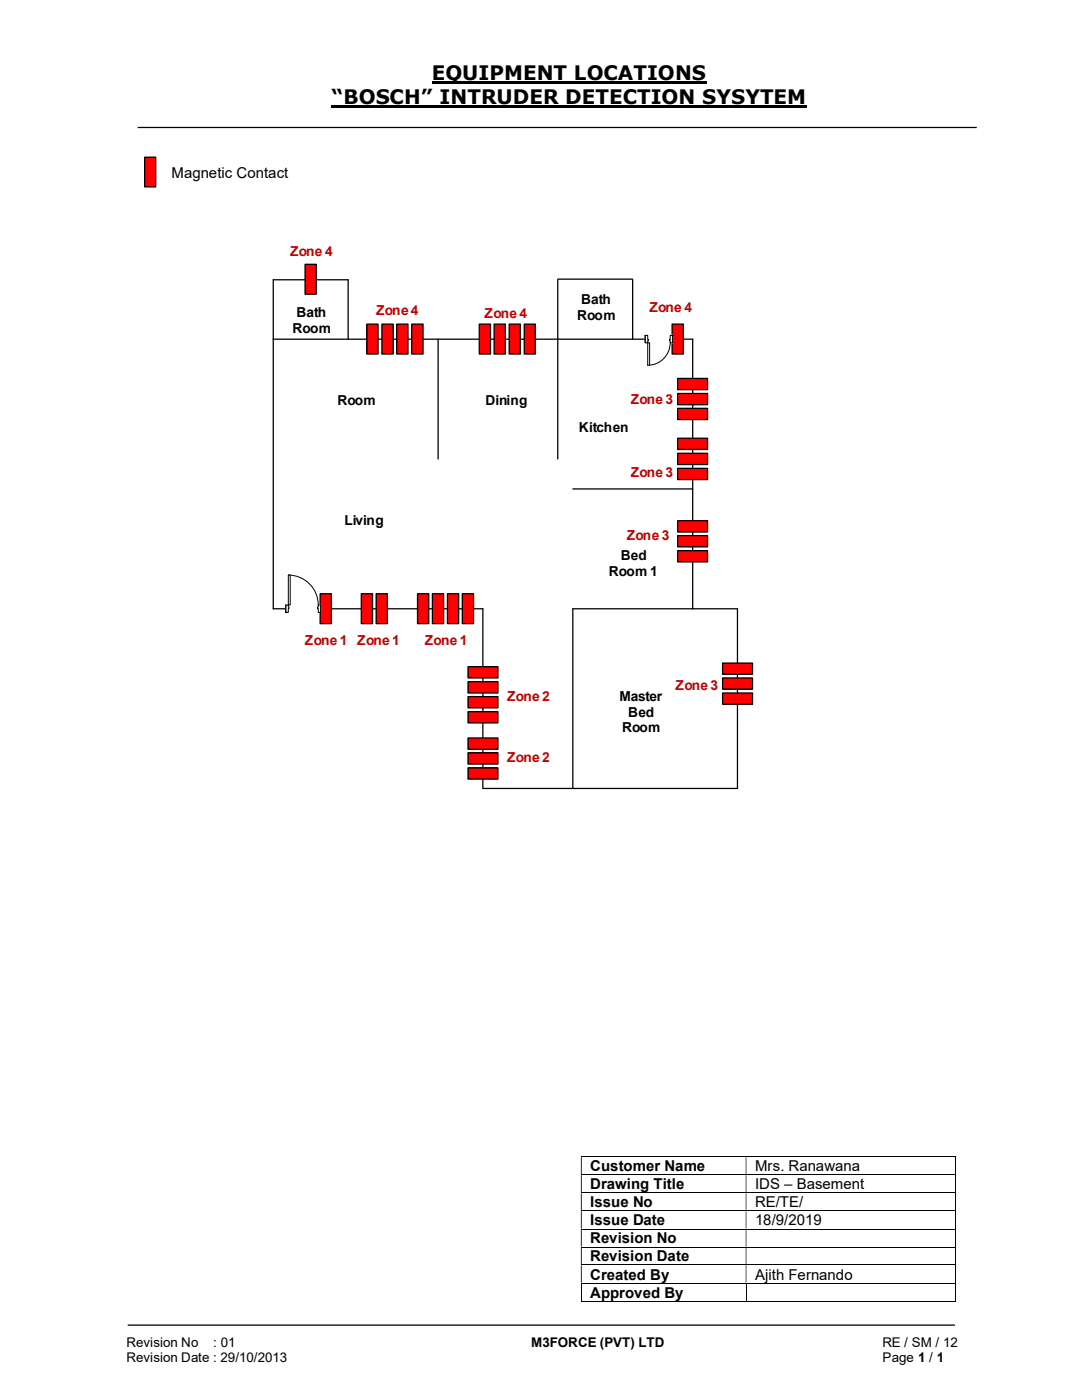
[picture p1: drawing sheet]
<svg xmlns="http://www.w3.org/2000/svg" width="216mm" height="279mm" viewBox="0 0 216 279" stroke-linecap="round" stroke-linejoin="round" font-family="sans-serif">
<path d="M86.1 16.5h54.9M66.2 21.3h94.8" fill="none" stroke="#000" stroke-width=".42"/>
<path d="M27.5 25.4h167.4M111.3 55.8v35.8M111.3 55.7h14.9M126.2 55.8v11.9M54.5 67.7h83.7v53.8M69.5 67.7v-11.9h-15v65.7h41.9v35.9h50.8v-35.9h-32.9M87.4 67.7v23.9M114.3 97.6h23.9M25.5 264.5h165" fill="none" stroke="#000" stroke-width=".25"/>
<g fill="none" stroke="#000" stroke-width=".2">
<path d="M115.9 230.8h74.7M115.9 234.4h74.7M115.9 238.1h74.7M190.7 230.9v3.5M190.7 234.5v3.5M190.7 238.2v3.4M115.9 241.7h74.7M115.9 245.3h74.7M115.9 248.9h74.7M115.9 252.5h74.7M115.9 256.1h74.7M115.9 259.7h32.9"/>
<path d="M116 256.2v3.6M148.9 256.2v3.6M148.9 259.7h41.7M190.7 241.7v3.5M190.7 245.4v3.4M190.7 249v3.4M190.7 252.5v3.5M190.7 256.2v3.6"/>
</g>
<g fill="#000">
<path d="M190.6 230.8h.2v.1h-.2zM115.9 230.9h.2v3.5h-.2zM148.8 230.9h.1v3.5h-.1z" fill-rule="evenodd"/>
<path d="M190.6 234.4h.2v.1h-.2zM115.9 234.5h.2v3.5h-.2zM148.8 234.5h.1v3.5h-.1z" fill-rule="evenodd"/>
<path d="M190.6 238h.2v.2h-.2zM115.9 238.2h.2v3.4h-.2zM148.8 238.2h.1v3.4h-.1z" fill-rule="evenodd"/>
<path d="M190.6 241.6h.2v.1h-.2zM115.9 241.7h.2v3.5h-.2zM148.8 241.7h.1v3.5h-.1z" fill-rule="evenodd"/>
<path d="M190.6 245.2h.2v.2h-.2zM115.9 245.4h.2v3.4h-.2zM148.8 245.4h.1v3.4h-.1z" fill-rule="evenodd"/>
<path d="M190.6 248.8h.2v.2h-.2zM115.9 249h.2v3.4h-.2zM148.8 249h.1v3.4h-.1z" fill-rule="evenodd"/>
<path d="M190.6 252.4h.2v.1h-.2zM115.9 252.5h.2v3.5h-.2zM148.8 252.5h.1v3.5h-.1z" fill-rule="evenodd"/>
</g>
<path d="M190.6 256h.2v.2h-.2zM190.6 259.6h.2v.2h-.2z" fill="#000"/>
<path d="M93.4 153.2h6v2.3h-6z" fill-rule="evenodd" fill="#f00"/>
<path d="M93.4 153.2h6v2.3h-6z" fill="none" stroke="#000" stroke-width=".25"/>
<path d="M93.4 150.2h6v2.3h-6z" fill-rule="evenodd" fill="#f00"/>
<path d="M93.4 150.2h6v2.3h-6z" fill="none" stroke="#000" stroke-width=".25"/>
<path d="M93.4 147.3h6v2.2h-6z" fill-rule="evenodd" fill="#f00"/>
<path d="M93.4 147.3h6v2.2h-6z" fill="none" stroke="#000" stroke-width=".25"/>
<path d="M93.4 142h6v2.3h-6z" fill-rule="evenodd" fill="#f00"/>
<path d="M93.4 142h6v2.3h-6z" fill="none" stroke="#000" stroke-width=".25"/>
<path d="M93.4 139h6v2.3h-6z" fill-rule="evenodd" fill="#f00"/>
<path d="M93.4 139h6v2.3h-6z" fill="none" stroke="#000" stroke-width=".25"/>
<path d="M93.4 136.1h6v2.2h-6z" fill-rule="evenodd" fill="#f00"/>
<path d="M93.4 136.1h6v2.2h-6z" fill="none" stroke="#000" stroke-width=".25"/>
<path d="M93.4 133.1h6v2.2h-6z" fill-rule="evenodd" fill="#f00"/>
<path d="M93.4 133.1h6v2.2h-6zM114.3 121.5v35.9" fill="none" stroke="#000" stroke-width=".25"/>
<path d="M92.2 118.5h2.3v6h-2.3z" fill="#f00"/>
<path d="M92.2 118.5h2.3v6h-2.3z" fill="none" stroke="#000" stroke-width=".25"/>
<path d="M89.3 118.5h2.2v6h-2.2z" fill="#f00"/>
<path d="M89.3 118.5h2.2v6h-2.2z" fill="none" stroke="#000" stroke-width=".25"/>
<path d="M86.3 118.5h2.2v6h-2.2z" fill="#f00"/>
<path d="M86.3 118.5h2.2v6h-2.2z" fill="none" stroke="#000" stroke-width=".25"/>
<path d="M83.3 118.5h2.3v6h-2.3z" fill="#f00"/>
<path d="M83.3 118.5h2.3v6h-2.3z" fill="none" stroke="#000" stroke-width=".25"/>
<path d="M75.1 118.5h2.2v6h-2.2z" fill="#f00"/>
<path d="M75.1 118.5h2.2v6h-2.2z" fill="none" stroke="#000" stroke-width=".25"/>
<path d="M72.1 118.5h2.2v6h-2.2z" fill="#f00"/>
<path d="M72.1 118.5h2.2v6h-2.2z" fill="none" stroke="#000" stroke-width=".25"/>
<path d="M63.9 118.5h2.2v6h-2.2z" fill="#f00"/>
<path d="M63.9 118.5h2.2v6h-2.2z" fill="none" stroke="#000" stroke-width=".25"/>
<path d="M60.9 52.7h2.2v6h-2.2z" fill="#f00"/>
<path d="M60.9 52.7h2.2v6h-2.2z" fill="none" stroke="#000" stroke-width=".25"/>
<path d="M134.1 64.7h2.3v6h-2.3z" fill="#f00"/>
<path d="M134.1 64.7h2.3v6h-2.3z" fill="none" stroke="#000" stroke-width=".25"/>
<path d="M144.2 138.3h6v2.2h-6z" fill-rule="evenodd" fill="#f00"/>
<path d="M144.2 138.3h6v2.2h-6z" fill="none" stroke="#000" stroke-width=".25"/>
<path d="M144.2 135.3h6v2.2h-6z" fill-rule="evenodd" fill="#f00"/>
<path d="M144.2 135.3h6v2.2h-6z" fill="none" stroke="#000" stroke-width=".25"/>
<path d="M144.2 132.3h6v2.3h-6z" fill-rule="evenodd" fill="#f00"/>
<path d="M144.2 132.3h6v2.3h-6z" fill="none" stroke="#000" stroke-width=".25"/>
<path d="M135.2 109.9h6v2.2h-6z" fill-rule="evenodd" fill="#f00"/>
<path d="M135.2 109.9h6v2.2h-6z" fill="none" stroke="#000" stroke-width=".25"/>
<path d="M135.2 106.9h6v2.2h-6z" fill-rule="evenodd" fill="#f00"/>
<path d="M135.2 106.9h6v2.2h-6z" fill="none" stroke="#000" stroke-width=".25"/>
<path d="M135.2 103.9h6v2.3h-6z" fill-rule="evenodd" fill="#f00"/>
<path d="M135.2 103.9h6v2.3h-6z" fill="none" stroke="#000" stroke-width=".25"/>
<path d="M57 120.7h7v1.6h-7z" fill="#fff"/>
<path d="M57 120.7h7v1.6h-7z" fill="none" stroke="#fff" stroke-width=".2"/>
<path d="M57 120.7h.5v1.5h-.5zM63.5 120.7v1.5h.5v-1.5z" fill-rule="evenodd" fill="#fff"/>
<path d="M57.5 121.1v-.4h-.5v1.5h.5v-.7M63.5 121.1v-.4h.5v1.5h-.5v-.7" fill="none" stroke="#000" stroke-width=".2"/>
<path d="M57.5 121.1h.2v.4h-.2zM63.4 121.1v.4h.1v-.4z" fill-rule="evenodd" fill="#fff"/>
<path d="M57.5 114.8a6 6 0 0 1 6 5.9M57 120.7v1.5M57.5 121.1h.2v.4h-.2M63.5 121.1h-.1v.4h.1M64 120.7v1.5" fill="none" stroke="#000" stroke-width=".2"/>
<path d="M57.5 114.8h.4v5.9h-.4z" fill-rule="evenodd" fill="#fff"/>
<path d="M57.5 114.8h.4v5.9h-.4z" fill="none" stroke="#000" stroke-width=".2"/>
<path d="M135.2 93.5h6v2.2h-6z" fill-rule="evenodd" fill="#f00"/>
<path d="M135.2 93.5h6v2.2h-6z" fill="none" stroke="#000" stroke-width=".25"/>
<path d="M135.2 90.5h6v2.2h-6z" fill-rule="evenodd" fill="#f00"/>
<path d="M135.2 90.5h6v2.2h-6z" fill="none" stroke="#000" stroke-width=".25"/>
<path d="M135.2 87.5h6v2.2h-6z" fill-rule="evenodd" fill="#f00"/>
<path d="M135.2 87.5h6v2.2h-6z" fill="none" stroke="#000" stroke-width=".25"/>
<path d="M135.2 81.5h6v2.2h-6z" fill-rule="evenodd" fill="#f00"/>
<path d="M135.2 81.5h6v2.2h-6z" fill="none" stroke="#000" stroke-width=".25"/>
<path d="M135.2 78.5h6v2.3h-6z" fill-rule="evenodd" fill="#f00"/>
<path d="M135.2 78.5h6v2.3h-6z" fill="none" stroke="#000" stroke-width=".25"/>
<path d="M135.2 75.5h6v2.3h-6z" fill-rule="evenodd" fill="#f00"/>
<path d="M135.2 75.5h6v2.3h-6z" fill="none" stroke="#000" stroke-width=".25"/>
<path d="M104.6 64.7h2.2v6h-2.2z" fill="#f00"/>
<path d="M104.6 64.7h2.2v6h-2.2z" fill="none" stroke="#000" stroke-width=".25"/>
<path d="M101.6 64.7h2.2v6h-2.2z" fill="#f00"/>
<path d="M101.6 64.7h2.2v6h-2.2z" fill="none" stroke="#000" stroke-width=".25"/>
<path d="M98.6 64.7h2.2v6h-2.2z" fill="#f00"/>
<path d="M98.6 64.7h2.2v6h-2.2z" fill="none" stroke="#000" stroke-width=".25"/>
<path d="M95.6 64.7h2.3v6h-2.3z" fill="#f00"/>
<path d="M95.6 64.7h2.3v6h-2.3z" fill="none" stroke="#000" stroke-width=".25"/>
<path d="M82.2 64.7h2.2v6h-2.2z" fill="#f00"/>
<path d="M82.2 64.7h2.2v6h-2.2z" fill="none" stroke="#000" stroke-width=".25"/>
<path d="M79.2 64.7h2.2v6h-2.2z" fill="#f00"/>
<path d="M79.2 64.7h2.2v6h-2.2z" fill="none" stroke="#000" stroke-width=".25"/>
<path d="M76.2 64.7h2.2v6h-2.2z" fill="#f00"/>
<path d="M76.2 64.7h2.2v6h-2.2z" fill="none" stroke="#000" stroke-width=".25"/>
<path d="M73.2 64.7h2.2v6h-2.2z" fill="#f00"/>
<path d="M73.2 64.7h2.2v6h-2.2z" fill="none" stroke="#000" stroke-width=".25"/>
<path d="M128.7 66.9h5.5v1.6h-5.5z" fill="#fff"/>
<path d="M128.7 66.9h5.5v1.6h-5.5z" fill="none" stroke="#fff" stroke-width=".2"/>
<path d="M128.7 66.9v1.5h.5v-1.5zM133.7 66.9h.5v1.5h-.5z" fill-rule="evenodd" fill="#fff"/>
<path d="M129.2 67.7v-.8h-.5v1.5h.5v-.4M133.7 67.7v-.8h.5v1.5h-.5v-.4" fill="none" stroke="#000" stroke-width=".2"/>
<path d="M129.2 67.7v.3h.2v-.3zM133.6 67.7h.1v.3h-.1z" fill-rule="evenodd" fill="#fff"/>
<path d="M128.7 66.9v1.5M129.2 67.7h.2v.3h-.2M133.7 68.4a4.5 4.5 0 0 1-4.5 4.5M133.7 67.7h-.1v.3h.1M134.2 66.9v1.5" fill="none" stroke="#000" stroke-width=".2"/>
<path d="M129.2 68.4h.4v4.5h-.4z" fill-rule="evenodd" fill="#fff"/>
<path d="M129.2 68.4h.4v4.5h-.4z" fill="none" stroke="#000" stroke-width=".2"/>
<path d="M28.9 31.4h2.2v5.9h-2.2z" fill="#f00"/>
<path d="M28.9 31.4h2.2v5.9h-2.2z" fill="none" stroke="#000" stroke-width=".25"/>
<g font-size="4">
<text x="86.1" y="16">EQUIPMENT LOCATIONS</text>
<text x="66.2" y="20.8">“BOSCH” INTRUDER DETECTION SYSYTEM</text>
</g>
<g font-size="3">
<text x="34.2" y="35.5">Magnetic Contact</text>
<text x="117.8" y="233.7">Customer Name</text>
<text x="150.7" y="233.7">Mrs. Ranawana</text>
<text x="117.8" y="237.4">Drawing Title</text>
<text x="150.7" y="237.4">IDS – Basement</text>
<text x="117.8" y="240.9">Issue No</text>
<text x="117.8" y="244.5">Issue Date</text>
<text x="150.7" y="240.9">RE/TE/</text>
<text x="150.7" y="244.5">18/9/2019</text>
<text x="117.8" y="248.2">Revision No</text>
<text x="117.8" y="251.8">Revision Date</text>
<text x="117.8" y="255.4">Created By</text>
<text x="150.7" y="255.4">Ajith Fernando</text>
<text x="117.8" y="259">Approved By</text>
</g>
<g font-size="2.7" fill="#c00000">
<text x="57.9" y="51">Zone 4</text>
<text x="75.1" y="62.9">Zone 4</text>
<text x="96.7" y="63.4">Zone 4</text>
<text x="129.6" y="62.3">Zone 4</text>
<text x="125.9" y="80.6">Zone 3</text>
<text x="125.9" y="95.2">Zone 3</text>
<text x="125.1" y="107.8">Zone 3</text>
<text x="60.8" y="128.7">Zone 1</text>
<text x="71.3" y="128.7">Zone 1</text>
<text x="84.7" y="128.7">Zone 1</text>
<text x="134.8" y="137.7">Zone 3</text>
<text x="101.2" y="140">Zone 2</text>
<text x="101.2" y="152">Zone 2</text>
</g>
<g font-size="2.7">
<text x="59.2" y="63.3">Bath</text>
<text x="115.1" y="63.9">Room</text>
<text x="116" y="60.7">Bath</text>
<text x="58.4" y="66.5">Room</text>
<text x="67.4" y="80.9">Room</text>
<text x="96.9" y="80.9">Dining</text>
<text x="115.5" y="86.2">Kitchen</text>
<text x="68.7" y="104.8">Living</text>
<text x="123.9" y="111.8">Bed</text>
<text x="121.5" y="115">Room 1</text>
<text x="123.6" y="139.8">Master</text>
<text x="125.4" y="143">Bed</text>
<text x="124.1" y="146.2">Room</text>
<text x="25.2" y="268.8">Revision No</text>
<text x="42.6" y="268.8">: 01</text>
<text x="106" y="268.8">M3FORCE (PVT) LTD</text>
<text x="176.1" y="268.8">RE / SM / 12</text>
<text x="25.2" y="271.8">Revision Date : 29/10/2013</text>
<text x="176.1" y="271.8">Page 1 / 1</text>
</g>
</svg>
